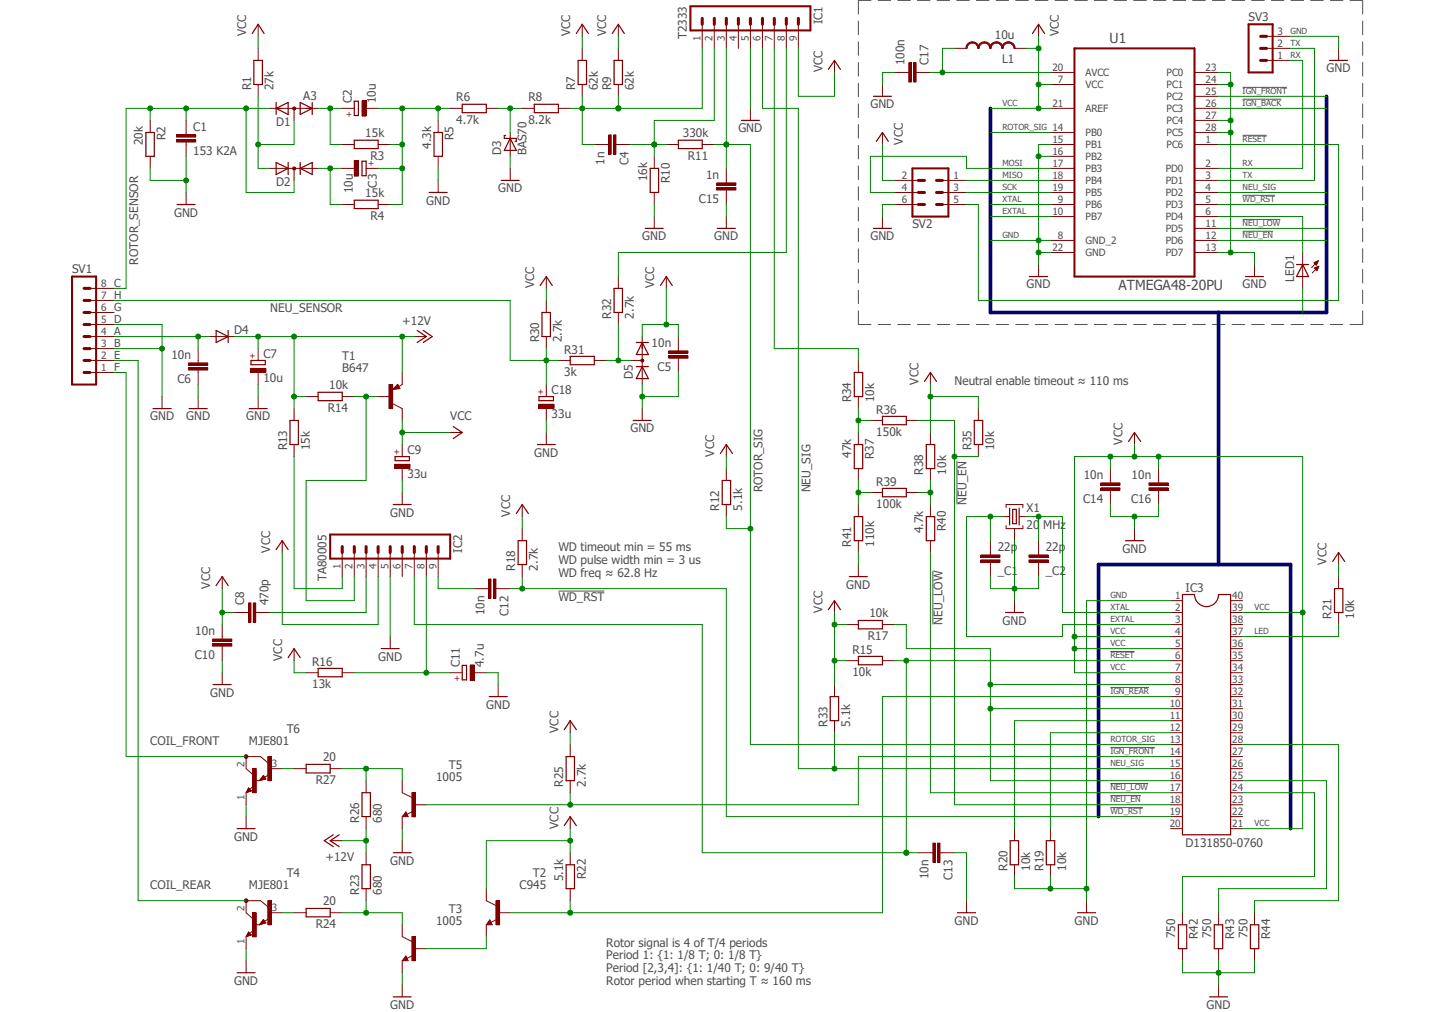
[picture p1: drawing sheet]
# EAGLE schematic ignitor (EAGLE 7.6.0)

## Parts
_C1  22p  C-EUC0805  [C0805]
_C2  22p  C-EUC0805  [C0805]
C1  153 K2A  C-EU050-030X075  [C050-030X075]
C2  10u  CPOL-EUE2.5-5  [E2,5-5]
C3  10u  CPOL-EUE2.5-5  [E2,5-5]
C4  1n  C-EUC0805  [C0805]
C5  10n  C-EUC0805  [C0805]
C6  10n  C-EUC0805  [C0805]
C7  10u  CPOL-EUE2.5-5  [E2,5-5]
C8  470p  C-EUC0805  [C0805]
C9  33u  CPOL-EUE2.5-5  [E2,5-5]
C10  10n  C-EUC0805  [C0805]
C11  4.7u  CPOL-EUE2.5-5  [E2,5-5]
C12  10n  C-EUC0805  [C0805]
C13  10n  C-EUC0805  [C0805]
C14  10n  C-EUC0805  [C0805]
C15  1n  C-EUC0805  [C0805]
C16  10n  C-EUC0805  [C0805]
C17  100n  C-EU050-024X044  [C050-024X044]
C18  33u  CPOL-EUE2.5-5  [E2,5-5]
D1  A3  DIODE-2CA|ACSOT23  [SOT23]
D2  DIODE-2AC|CASOT23  [SOT23]
D3  BAS70  [SOT23]
D4  DIODE-MINIMELF  [MINIMELF]
D5  DIODE_2CACA-SOT23  [SOT23]
IC1  T2333  MA09-1  [MA09-1]
IC2  TA80005  MA09-1  [MA09-1]
IC3  D131850-0760  DIL40  [DIL40]
L1  10u  L-US0204/5  [0204/5]
LED1  LED3MM  [LED3MM]
R1  27k  R-EU_R0805  [R0805]
R2  20k  R-EU_R0805  [R0805]
R3  15k  R-EU_R0805  [R0805]
R4  15k  R-EU_R0805  [R0805]
R5  4.3k  R-EU_R0805  [R0805]
R6  4.7k  R-EU_R0805  [R0805]
R7  62k  R-EU_R0805  [R0805]
R8  8.2k  R-EU_R0805  [R0805]
R9  62k  R-EU_R0805  [R0805]
R10  16k  R-EU_R0805  [R0805]
R11  330k  R-EU_R0805  [R0805]
R12  5.1k  R-EU_R0805  [R0805]
R13  15k  R-EU_R0805  [R0805]
R14  10k  R-EU_R0805  [R0805]
R15  10k  R-EU_R0805  [R0805]
R16  13k  R-EU_R0805  [R0805]
R17  10k  R-EU_R0805  [R0805]
R18  2.7k  R-EU_R0805  [R0805]
R19  10k  R-EU_R0805  [R0805]
R20  10k  R-EU_R0805  [R0805]
R21  10k  R-EU_R0805  [R0805]
R22  5.1k  R-EU_R0805  [R0805]
R23  680  R-EU_R2512  [R2512]
R24  20  R-EU_R0805  [R0805]
R25  2.7k  R-EU_R0805  [R0805]
R26  680  R-EU_R2512  [R2512]
R27  20  R-EU_R0805  [R0805]
R30  2.7k  R-EU_R0805  [R0805]
R31  3k  R-EU_R0805  [R0805]
R32  2.7k  R-EU_R0805  [R0805]
R33  5.1k  R-EU_R0805  [R0805]
R34  10k  R-EU_R0805  [R0805]
R35  10k  R-EU_R0805  [R0805]
R36  150k  R-EU_R0805  [R0805]
R37  47k  R-EU_R0805  [R0805]
R38  10k  R-EU_R0805  [R0805]
R39  100k  R-EU_R0805  [R0805]
R40  4.7k  R-EU_R0805  [R0805]
R41  110k  R-EU_R0805  [R0805]
R42  750  R-EU_R0805  [R0805]
R43  750  R-EU_R0805  [R0805]
R44  750  R-EU_R0805  [R0805]
SV1  MA08-1  [MA08-1]
SV2  MA03-2  [MA03-2]
SV3  MA03-1  [MA03-1]
T1  B647  -PNP-TO92  [TO92]
T2  C945  -NPN-TO92  [TO92]
T3  1005  -NPN-TO92  [TO92]
T4  MJE801  [TO126]
T5  1005  -NPN-TO92  [TO92]
T6  MJE801  [TO126]
U1  ATMEGA48-20PU  [DIP254P762X457-28]
X1  20 MHz  12M10AHC49HT  [HC49U]

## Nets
!IGN_BACK: U1.26(PC3)
!IGN_FRONT: IC3.14 R25.1 T5.2(B) U1.25(PC2)
!IGN_REAR: IC3.9 R22.2 T2.2(B)
!NEU_EN: IC3.18 R35.1 R36.2 U1.12(PD6)
!NEU_LOW: IC3.17 R40.2 U1.11(PD5)
!RESET: C13.2 IC2.7 IC3.6 R15.2 SV2.5 U1.1(PC6)
!WD_RST: C12.1 IC3.19 R18.1 U1.5(PD3)
+12V: C7.+ D4.C R13.2 R14.2 R23.2 R26.1 T1.1(E)
COIL_FRONT: SV1.1 T6.2(C)
COIL_REAR: SV1.2 T4.2(C)
EXTAL: _C1.2 IC3.3 U1.10(PB7) X1.1
GND: _C1.1 _C2.1 C1.2 C5.1 C6.1 C7.- C9.- C10.1 C11.- C13.1 C14.1 C15.1 C16.1 C17.2 C18.- D3.1(A) D5.1(A) IC1.5 IC2.5 IC3.1 R2.2 R5.2 R10.2 R19.1 R20.1 R41.1 R42.2 R43.2 R44.2 SV1.3 SV1.5 SV2.6 SV3.3 T3.1(E) T4.1(E) T5.1(E) T6.1(E) U1.8(GND_2) U1.13(PD7) U1.15(PB1) U1.16(PB2) U1.22(GND) U1.23(PC0) U1.24(PC1) U1.27(PC4) U1.28(PC5) X1.2
LED: IC3.37 LED1.A R21.1
MISO: SV2.1 U1.18(PB4)
MOSI: SV2.4 U1.17(PB3)
N$1: R27.2 T6.3(B)
N$2: C12.2 IC2.9
N$3: D1.3(A) D2.2(A2) R1.1
N$4: C3.- D2.1(A1) R4.2
N$5: C2.- C3.+ R3.1 R4.1 R5.1 R6.1
N$6: C2.+ D1.1(K1) R3.2
N$7: LED1.K(C) U1.6(PD4)
N$8: C17.1 L1.1 U1.20(AVCC)
N$9: D3.3(C) R6.2 R8.1
N$10: C4.2 IC1.1 R7.1 R8.2 R9.1
N$11: C4.1 IC1.2 R10.1 R11.2
N$12: D5.3(AC) R31.2 R32.1
N$13: R34.1 R36.1 R37.1
N$14: R37.2 R39.1 R41.2
N$15: IC1.7 R34.2
N$20: C6.2 D4.A SV1.4
N$23: IC2.2 R14.1 T1.2(B)
N$24: C8.2 IC2.3
N$26: IC2.1 R13.1
N$27: C11.+ IC2.8 R16.2
N$29: T2.1(E) T3.2(B)
N$31: R24.2 T4.3(B)
N$32: R26.2 R27.1 T5.3(C)
N$33: R23.1 R24.1 T3.3(C)
N$34: IC3.12 R19.2
N$39: IC3.8 IC3.10 IC3.16 R17.1
N$40: IC3.24 R42.1
N$41: IC3.11 R20.2
N$42: IC3.28 R44.1
N$43: IC3.25 R43.1
N$45: R38.1 R39.2 R40.1
N$47: IC1.8 R32.2
NEU_SENSOR: C18.+ R30.1 R31.1 SV1.7
NEU_SIG: IC1.6 IC3.15 R33.1 U1.4(PD2)
ROTOR_SENSOR: C1.1 D1.2(K2) D2.3(C) R2.1 SV1.8
ROTOR_SIG: C15.2 IC1.3 IC3.13 R11.1 R12.1 U1.14(PB0)
RX: SV3.1 U1.2(PD0)
SCK: SV2.3 U1.19(PB5)
TX: SV3.2 U1.3(PD1)
VCC: C5.2 C8.1 C9.+ C10.2 C14.2 C16.2 D5.2(C) IC1.9 IC2.4 IC3.4 IC3.5 IC3.7 IC3.21 IC3.39 L1.2 R1.2 R7.2 R9.2 R12.2 R15.1 R16.1 R17.2 R18.2 R21.2 R22.1 R25.2 R30.2 R33.2 R35.2 R38.2 SV2.2 T1.3(C) T2.3(C) U1.7(VCC) U1.21(AREF)
XTAL: _C2.2 IC3.2 U1.9(PB6) X1.3
Unconnected: IC1.4 IC2.6 IC3.20 IC3.22 IC3.23 IC3.26 IC3.27 IC3.29 IC3.30 IC3.31 IC3.32 IC3.33 IC3.34 IC3.35 IC3.36 IC3.38 IC3.40 SV1.6

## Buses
B$1

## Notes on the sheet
- C
- H
- G
- D
- A
- B
- E
- F
- Neutral enable timeout ≈ 110 ms
- WD timeout min = 55 ms
  WD pulse width min = 3 us
  WD freq ≈ 62.8 Hz
- Rotor signal is 4 of T/4 periods
  Period 1: {1: 1/8 T; 0: 1/8 T}
  Period [2,3,4]: {1: 1/40 T; 0: 9/40 T}
  Rotor period when starting T ≈ 160 ms
